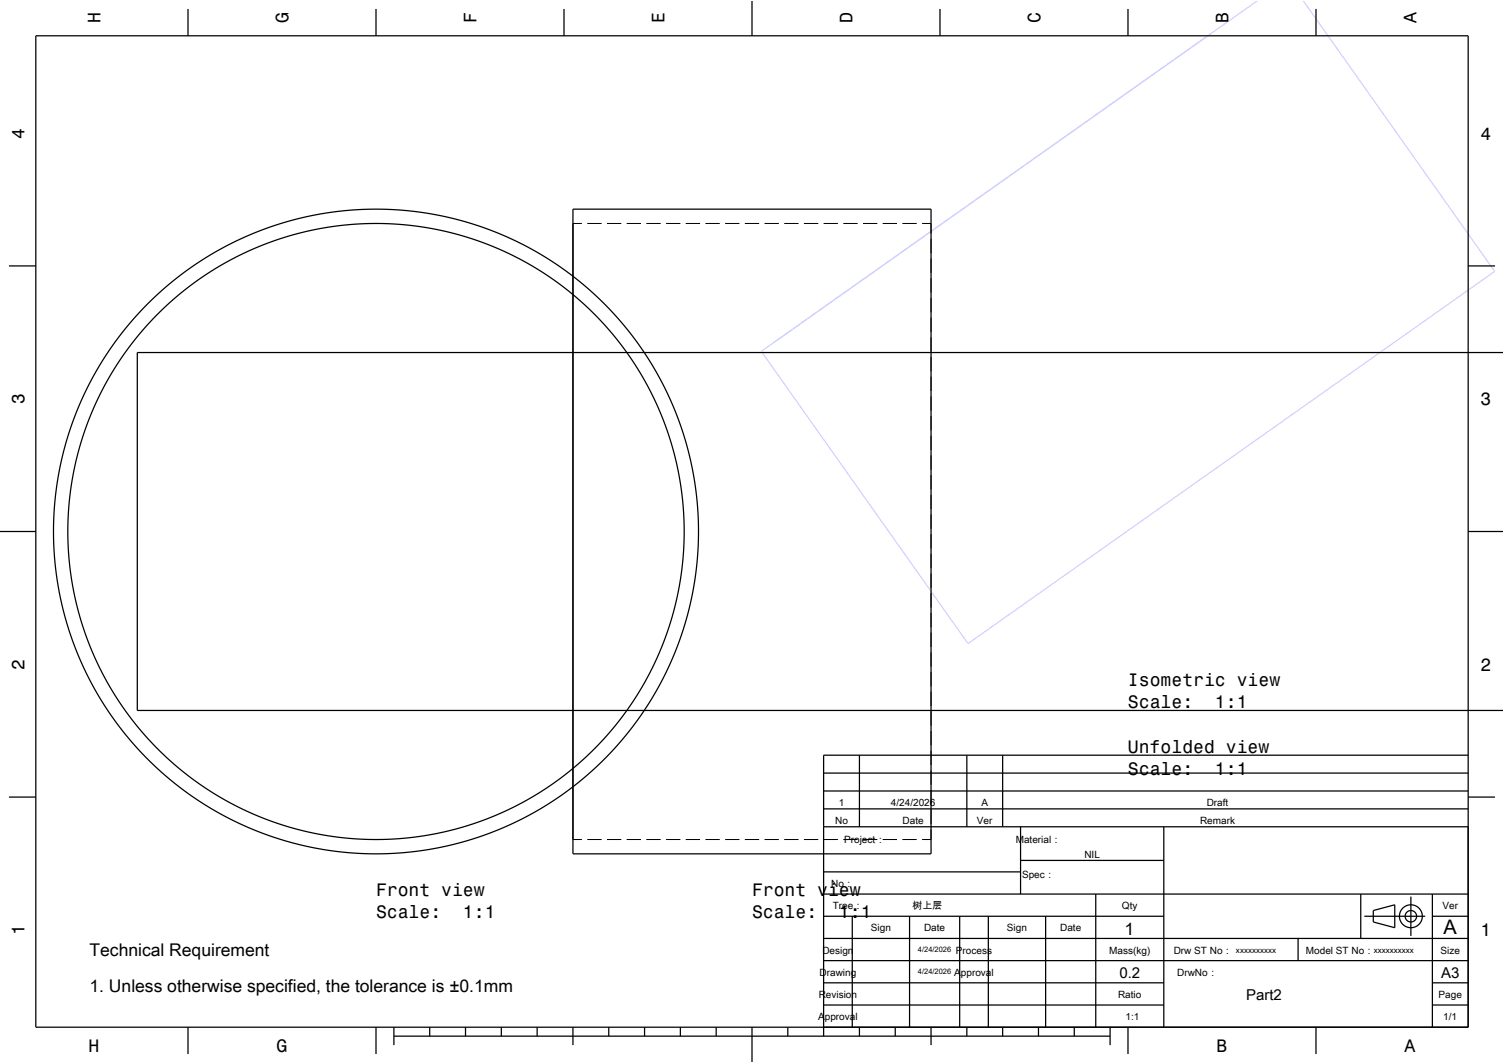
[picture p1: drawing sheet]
<svg xmlns="http://www.w3.org/2000/svg" width="420mm" height="297mm" viewBox="0 0 420 297" stroke-linecap="round" stroke-linejoin="round" font-family="sans-serif">
<path d="M351.4 0l-138.8 98.2 57.7 81.6 147.1-104-53.6-75.8M236.4 81.3l-20.5 14.6" fill="none" stroke="#d2d2ff" stroke-width=".35"/>
<g fill="none" stroke="#000" stroke-width=".35">
<path d="M10 10h400v277h-400zM52.5 2.5v7.5M105 2.5v7.5M157.5 2.5v7.5M210 0v10M262.5 2.5v7.5M315 2.5v7.5M367.5 2.5v7.5M160 58.4h100v180.2h-100zM2.5 74.3h7.5M410 74.3h7.5M420 98.5h-381.7v100h381.7"/>
<path d="M0 148.5h10M410 148.5h10M230 216h180M240 211v20M270 211v20M280 211v20M410 211h-180v78.5M2.5 222.7h7.5M230 231h180M230 226h180M230 221h180M285 231v18.8"/>
<path d="M325 231v56M410 222.7h7.5M230 256h95M230 249.8h180M230 243.6h55M238 256v31M254 256v31M268 256v31M276 256v31M285 240.4h40M292 256v31M306 249.8v37.2"/>
<path d="M380 249.8v12.4M381 256h17M383.5 254.4l6-1.6v6.4l-6-1.6zM394 250.5v11M400 256h10M400 249.8v37.2M230 274.6h95M230 268.4h180M230 262.2h180M362.5 262.2v6.2M400 274.6h10M52.5 287v7.5"/>
<path d="M105 287v7.5M110 289.5h200M110 287v5M120 287v2.5M130 287v2.5M140 287v2.5M150 287v2.5M160 287v5M170 287v2.5M180 287v2.5M190 287v2.5M200 287v2.5"/>
<path d="M210 287v10M220 287v2.5M230 280.8h95M240 287v2.5M250 287v2.5M260 287v5M270 287v2.5M280 287v2.5M290 287v2.5M300 287v2.5M310 287v5M315 287v7.5"/>
<path d="M367.5 287v7.5M400 280.8h10"/>
<circle cx="105" cy="148.5" r="90.1"/>
<circle cx="105" cy="148.5" r="86.1"/>
<circle cx="394" cy="256" r="3.2"/>
<circle cx="394" cy="256" r="1.6"/>
</g>
<g fill="none" stroke="#000" stroke-width=".28">
<path d="M160 62.4h2.5M164 62.4h4M169.5 62.4h4M175 62.4h4M180.5 62.4h4M186 62.4h4M191.5 62.4h4M197 62.4h4M202.5 62.4h4M208 62.4h4M213.5 62.4h4M219 62.4h4"/>
<path d="M224.5 62.4h4M230 62.4h4M235.5 62.4h4M241 62.4h4M246.5 62.4h4M252 62.4h4M257.5 62.4h2.5v2.8M260 66.7v4M260 72.2v4M260 77.7v4M260 83.2v4M260 88.7v4"/>
<path d="M260 94.3v3.9M260 99.8v3.9M260 105.3v4M260 110.8v4M260 116.3v4M260 121.8v4M260 127.3v4M260 132.8v4M260 138.3v4M260 143.7v4.1M260 149.2v4.1M260 154.7v4"/>
<path d="M260 160.2v4M260 165.7v4M260 171.2v4M260 176.7v4M260 182.2v4M260 187.7v4M260 193.3v3.9M260 198.8v3.9M260 204.3v4M260 209.8v4M260 215.3v4M160 234.6h2.5"/>
<path d="M164 234.6h4M169.5 234.6h4M175 234.6h4M180.5 234.6h4M186 234.6h4M191.5 234.6h4M197 234.6h4M202.5 234.6h4M208 234.6h4M213.5 234.6h4M219 234.6h4M224.5 234.6h4"/>
<path d="M230 234.6h4M235.5 234.6h4M241 234.6h4M246.5 234.6h4M252 234.6h4M260 231.8v2.8h-2.5M260 220.8v4M260 226.3v4"/>
</g>
<path d="M0 0h420v297h-420" fill="none" stroke="#fff" stroke-width=".28"/>
<text font-size="5.6" x="403.1" y="261">A</text>
<g font-size="5">
<text x="28.1" y="6.5" transform="rotate(-90 28.1 6.5)">H</text>
<text x="80.6" y="6.5" transform="rotate(-90 80.6 6.5)">G</text>
<text x="133.1" y="6.5" transform="rotate(-90 133.1 6.5)">F</text>
<text x="185.6" y="6.5" transform="rotate(-90 185.6 6.5)">E</text>
<text x="238.1" y="6.5" transform="rotate(-90 238.1 6.5)">D</text>
<text x="290.6" y="6.5" transform="rotate(-90 290.6 6.5)">C</text>
<text x="343.1" y="6.5" transform="rotate(-90 343.1 6.5)">B</text>
<text x="395.6" y="6.5" transform="rotate(-90 395.6 6.5)">A</text>
<text x="6.8" y="38.7" transform="rotate(-90 6.8 38.7)">4</text>
<text x="413.5" y="39">4</text>
<text x="6.8" y="112.9" transform="rotate(-90 6.8 112.9)">3</text>
<text x="413.5" y="113.2">3</text>
<text x="6.8" y="187.1" transform="rotate(-90 6.8 187.1)">2</text>
<text x="315" y="191.7">Isometric view</text>
<text x="413.5" y="187.4">2</text>
<text x="315" y="197.7">Scale:</text>
<text x="339.3" y="197.7">1:1</text>
<text x="315" y="210.4">Unfolded view</text>
<text x="315" y="216.4">Scale:</text>
<text x="339.3" y="216.4">1:1</text>
<text x="105" y="250.4">Front view</text>
<text x="210" y="250.4">Front view</text>
<text x="105" y="256.5">Scale:</text>
<text x="129.3" y="256.5">1:1</text>
<text x="210" y="256.5">Scale:</text>
<text x="234.3" y="256.5">1:1</text>
<text x="6.8" y="261.3" transform="rotate(-90 6.8 261.3)">1</text>
<text x="413.5" y="261.6">1</text>
<text x="24.7" y="293.8">H</text>
<text x="77.2" y="293.8">G</text>
<text x="339.7" y="293.8">B</text>
<text x="392.2" y="293.8">A</text>
</g>
<g font-size="4.9">
<text x="314" y="261.2">1</text>
<text x="25" y="267.2">Technical Requirement</text>
<text x="25" y="277.2">1. Unless otherwise specified, the tolerance is ±0.1mm</text>
</g>
<g font-size="4.2">
<text x="312.6" y="273.2">0.2</text>
<text x="402.4" y="273.2">A3</text>
<text x="348" y="279.4">Part2</text>
</g>
<g font-size="2.8">
<text x="234.2" y="225.1">1</text>
<text x="248.8" y="225.1">4/24/2026</text>
<text x="274.1" y="225.1">A</text>
<text x="337" y="225.1">Draft</text>
<text x="233.2" y="230.1">No</text>
<text x="252" y="230.1">Date</text>
<text x="272.8" y="230.1">Ver</text>
<text x="335.1" y="230.1">Remark</text>
<text x="235.8" y="235.4">Project：</text>
<text x="283.6" y="235.4">Material：</text>
<text x="302.8" y="239.8">NIL</text>
<text x="285.4" y="245.2">Spec：</text>
<text x="232.1" y="247.8">No：</text>
<text x="232.5" y="254">Tree：</text>
<text x="254.8" y="254">树上层</text>
<text x="313.3" y="254">Qty</text>
<text x="402.8" y="254">Ver</text>
<text x="243.2" y="260.2">Sign</text>
<text x="258" y="260.2">Date</text>
<text x="281.2" y="260.2">Sign</text>
<text x="296" y="260.2">Date</text>
<text x="229.7" y="266.4">Design</text>
<text x="267" y="266.4">Process</text>
<text x="309.8" y="266.4">Mass(kg)</text>
<text x="327.8" y="266.4">Drw ST No：</text>
<text x="364.7" y="266.4">Model ST No：</text>
<text x="402.3" y="266.4">Size</text>
<text x="228.9" y="272.6">Drawing</text>
<text x="266.5" y="272.6">Approval</text>
<text x="328.7" y="272.6">DrwNo：</text>
<text x="228.6" y="278.8">Revision</text>
<text x="312.2" y="278.8">Ratio</text>
<text x="401.7" y="278.8">Page</text>
<text x="228.5" y="285">Approval</text>
<text x="314.3" y="285">1:1</text>
<text x="403.1" y="285">1/1</text>
</g>
<g font-size="2.2">
<text x="345.2" y="266.2">xxxxxxxxxx</text>
<text x="383.7" y="266.2">xxxxxxxxxx</text>
</g>
<g font-size="2.1">
<text x="256.3" y="266">4/24/2026</text>
<text x="256.3" y="272.2">4/24/2026</text>
</g>
</svg>
